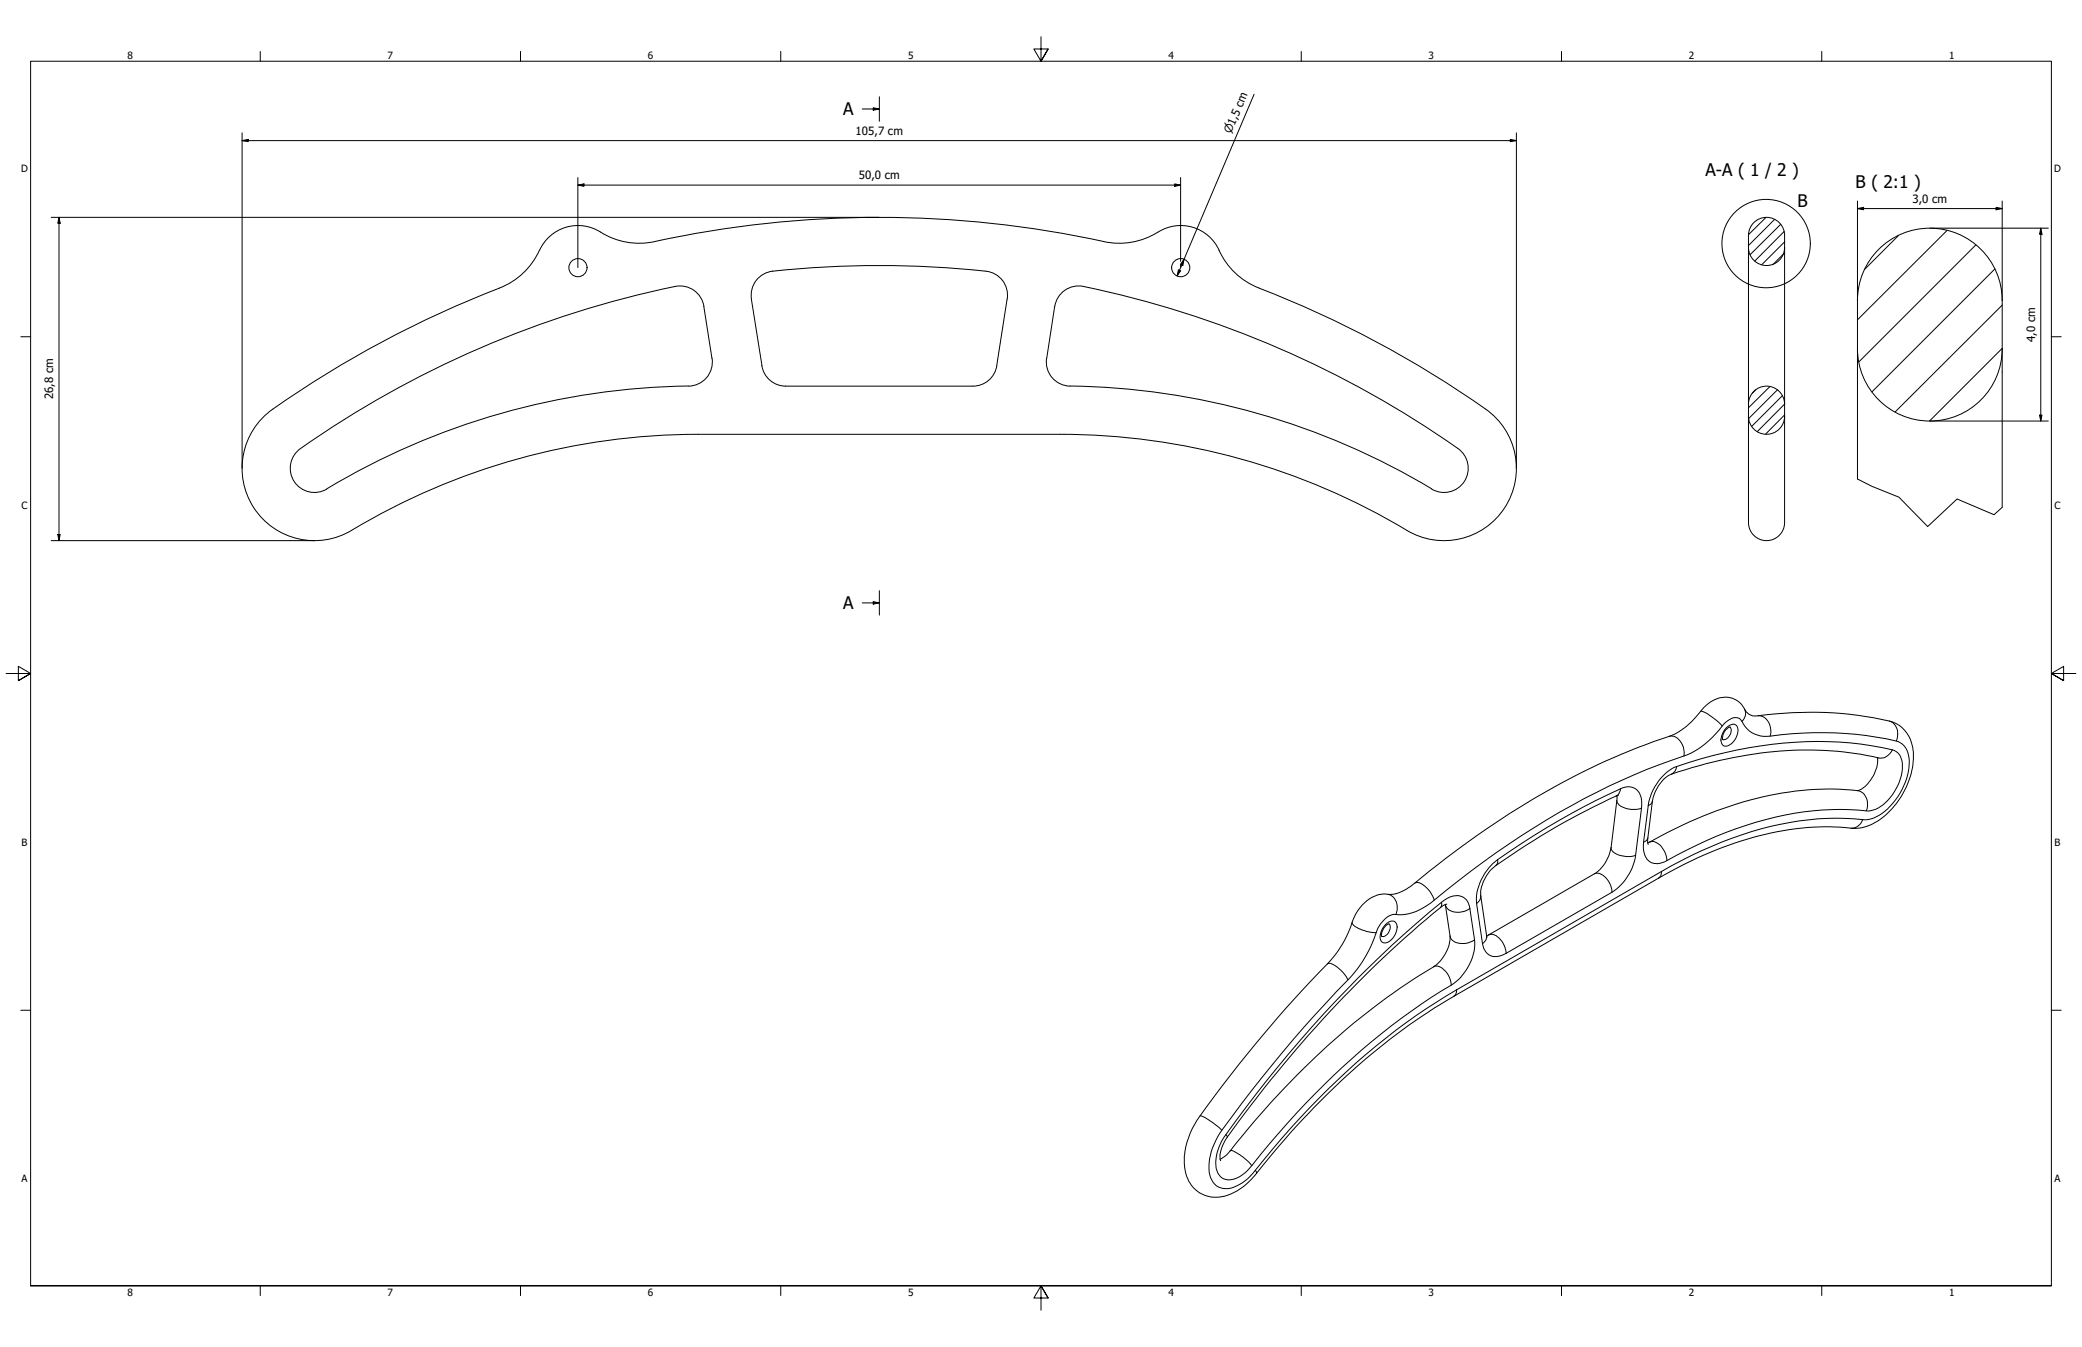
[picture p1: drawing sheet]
<svg xmlns="http://www.w3.org/2000/svg" width="864mm" height="559mm" viewBox="0 0 864 559" stroke-linecap="round" stroke-linejoin="round" font-family="sans-serif">
<!-- layer: Hatch (ISO) -->
<g fill="none" stroke="#000" stroke-width=".41">
<path d="M732.5 90.3l-7.2 7M736.1 91l-10.8 10.9M738.6 93l-12.7 12.7M740.1 96l-12.2 12.3M787.5 97.7l-14 14M807.6 95.6l-37.1 37.1M739.7 105.4l-4.3 4.3M740.2 100.3l-9.4 9.5M819.6 101.6l-48.5 48.5M827.4 111.6l-50.9 51M830.5 126.6l-44.5 44.3M830.5 144.5l-30.1 30.2"/>
<path d="M728.3 161.6l-1.4 1.6M734.1 160.4l-8.8 8.8M737.3 161.7l-11.9 11.9M739.4 164.1l-12.8 12.8M740.2 172.1l-7.8 8M740.2 167.6l-11.3 11.5"/>
</g>
<!-- layer: Visible (ANSI) -->
<g fill="none" stroke="#000" stroke-width=".41">
<path d="M480.3 96.3a30 30 0 0 1-22.4 3.9M480.4 96.3a17.5 17.5 0 0 1 25.3 7.6M207.2 119.5a433.5 433.5 0 0 0-95.8 51.5 30 30 0 0 0-5.5 40.5 30 30 0 0 0 40 8.5M223.8 103.8a30 30 0 0 1-16.6 15.7M271.5 100.2a437.4 437.4 0 0 1 186.4 0M271.5 100.2a30.4 30.4 0 0 1-23.5-4.6 17.5 17.5 0 0 0-24.2 8.3M320.5 112.5a10 10 0 0 0-8.8 11.5M408.9 112.5a417.4 417.4 0 0 0-88.4 0M408.9 112.5a10 10 0 0 1 8.9 11.5M505.6 103.8a30 30 0 0 0 16.6 15.7 435.1 435.1 0 0 1 95.8 51.5 30 30 0 0 1 5.5 40.5 30 30 0 0 1-40 8.5M291.9 127.1l3.4 21.6M292 127.1a10 10 0 0 0-12-8.3 416 416 0 0 0-156.3 68 10 10 0 0 0-1.3 13.4 10 10 0 0 0 13.2 2.7"/>
<path d="M311.7 124l4.4 27.7M417.7 124l-4.2 27.7a10 10 0 0 1-9.9 8.5M295.4 148.6a10 10 0 0 1-9.8 11.6M316 151.7a10 10 0 0 0 9.9 8.5h77.6M434.1 148.6a10 10 0 0 0 9.8 11.6M434.2 148.7l3.3-21.6a10 10 0 0 1 11.9-8.3 415.9 415.9 0 0 1 156.3 68 10 10 0 0 1 1.3 13.4 10 10 0 0 1-13.2 2.7M285.6 160.1a299.3 299.3 0 0 0-150 42.7M443.8 160.1a299.3 299.3 0 0 1 150 42.7M439.8 180.2a279.3 279.3 0 0 1 143.7 39.8M439.8 180.2h-150.2a279.3 279.3 0 0 0-143.7 39.8M717.5 301.6a4.9 4.9 0 0 0-2.9 5.2M778.8 314.3a14.7 14.7 0 0 1-8.1 13.7 130.9 130.9 0 0 0-64.2 10.5 225.8 225.8 0 0 0-23 11.2"/>
<path d="M779.3 314.5a145.6 145.6 0 0 0-68.8 1.6l-2.9 .7a84.4 84.4 0 0 0-16 5.2 16.7 16.7 0 0 0-6.2 10.5l-2 15.7 .3 2.1M670.7 330.1l-2.4 21.5a16.2 16.2 0 0 1-6.9 10.9l-44.8 25.8M671.3 329.9a271.9 271.9 0 0 0-52.8 30.9 15.7 15.7 0 0 0-4.3 10.6l2.6 17.5M565.1 375.3a12.5 12.5 0 0 1 12-4.3 17.5 17.5 0 0 0 9.7-4.6 345.4 345.4 0 0 1 92.5-56.3l6.5-2.4a35.8 35.8 0 0 0 11.3-4.6 42.8 42.8 0 0 0 9.9-9.8 10.5 10.5 0 0 1 15-1.5l.9 1.1a6 6 0 0 0 5.2 4.1 148.3 148.3 0 0 1 57.4 2.7 14.9 14.9 0 0 1 8.1 16.1 33.2 33.2 0 0 1-18.4 26.7 16.4 16.4 0 0 1-9.6 .8 120.4 120.4 0 0 0-56.5 10.4 185 185 0 0 0-21.2 10.6l-84.9 49a282.3 282.3 0 0 0-72.4 62l-4.7 5.7a64.1 64.1 0 0 1-9.6 10.8 17 17 0 0 1-16.9 3.9 14.1 14.1 0 0 1-8.2-14.1 33.6 33.6 0 0 1 6.6-18.6 587.5 587.5 0 0 1 55.2-65.9l3.7-5.2 2.9-5.7a27.6 27.6 0 0 1 5.5-10.9zM599.5 375.2l2 13.1a15.7 15.7 0 0 1-6.8 12.8 310.9 310.9 0 0 0-84.4 76.3 11.6 11.6 0 0 1-4.2 3.5M600.1 375.1l-1.2 .4a478.6 478.6 0 0 0-79.7 82.6l-10.1 13.6a11.9 11.9 0 0 0-2.8 9.8M576.2 383.3a4.9 4.9 0 0 0-3.1 5.2"/>
<circle cx="239.7" cy="111" r="3.8"/>
<circle cx="489.8" cy="111" r="3.8"/>
</g>
<!-- layer: Visible Narrow (ANSI) -->
<g fill="none" stroke="#000" stroke-width=".41">
<path d="M705.4 295.1a8.6 8.6 0 0 1 5.4 2.8l3.5 3.3M723.6 294.2l.3 .7a4.4 4.4 0 0 1-1.4 4.4M729.2 296.9a6.2 6.2 0 0 1 5 8.5M783.7 299.1a5.9 5.9 0 0 1 2.9 8.3M692.4 305.5a5.3 5.3 0 0 1 5.8 4.5l.4 1.8-.1 1.8M695.5 318l-.8 2-1.5 1.2M698.5 313.6a36.3 36.3 0 0 0 16.5-13.2 6.3 6.3 0 0 1 6.3-2.5l.5 .4a12.9 12.9 0 0 0 7.3 6.7l1.1 .3a24.6 24.6 0 0 0 8.7-.5 142 142 0 0 1 48.6 2.9 8.9 8.9 0 0 1 4.4 9.6 27.3 27.3 0 0 1-14.8 22.1l-1.2 .4a14.2 14.2 0 0 1-6.9-.1 126.8 126.8 0 0 0-59 11.4l-8.3 3.7-12.5 6.7M698.5 313.6a300.6 300.6 0 0 0-83.1 43.9l-15.4 11.7a47.9 47.9 0 0 1-11.1 8.2 19.3 19.3 0 0 1-11.2 2 12.8 12.8 0 0 0-7.6 9.5 50.6 50.6 0 0 1-11 17.6 532.1 532.1 0 0 0-54.1 65.2 21.9 21.9 0 0 0-2.8 16.9 7.2 7.2 0 0 0 10.5 3.5l2.4-1.3 3.5-2.9a327.3 327.3 0 0 1 73.1-69.5l12.5-7.8M715.6 302.4a3.7 3.7 0 0 1 4.5-1.6 5.6 5.6 0 0 1-1.4 7.3l-.6 .5a2.28 2.28 0 0 1-2.4 1 2.28 2.28 0 0 1-1.8-1.9l.2-2.2zM717.5 301.6a3.6 3.6 0 0 1-2.6 5.3l-.3-.1M784.9 311.1a6.1 6.1 0 0 1 4.2 6.8 21.5 21.5 0 0 1-11 17.8l-1.1 .3a10.6 10.6 0 0 1-6.4 0 125.5 125.5 0 0 0-54.5 9.3 284.1 284.1 0 0 0-26.7 12.6 5.5 5.5 0 0 1-7.7-5.1v-3.4M784.9 311.1a155.2 155.2 0 0 0-74.4 2.3l-5 1.4a62.9 62.9 0 0 0-12 4.1 22.7 22.7 0 0 0-9.8 15.3"/>
<path d="M784.9 311.1a5.5 5.5 0 0 1-5.6 3.4M670.6 332.1a4.5 4.5 0 0 0 4 3.3l3.8 .4 2.5-.5M672.2 327.2a5.8 5.8 0 0 1 6.2 0 5.8 5.8 0 0 1 2.6 5.7l-.1 2.4M672.2 327.2l-.6 1.9-1.2 1.1M672.2 327.2a319.3 319.3 0 0 0-51 29.4M680.9 335.3l-2.5 19.5M683.7 334.2l-2 15.2M685.4 332.5l-.7 1.2-1 .5M770.6 328a5.9 5.9 0 0 1 3.5 8.4M621.2 356.6a21.4 21.4 0 0 0-8.7 18.2M621.2 356.6v1.3l-.8 1.2M668.3 351.6a4.2 4.2 0 0 0 3.9 3.3l3.8 .4 2.4-.5"/>
<path d="M678.4 354.8a22.7 22.7 0 0 1-9.8 15.4M683.5 347.6l-.7 1.2-1.1 .6M684.3 349.3a4.6 4.6 0 0 1 5.4 2.7l1.3 2.5 .4 2.5M772.7 340a5.1 5.1 0 0 1-4.9 3.6M575.6 371a5.9 5.9 0 0 1 3.4 8.4M586.8 366.4a4.2 4.2 0 0 1 4.8 1.7l1.8 2.2 1.5 3.2M597.9 374.3l.1 1.1-.5 1.1M599.5 375.3a5.5 5.5 0 0 0 6.8 3l1.9-.5 1.5-.9M609.7 376.9a5.7 5.7 0 0 0-8.8-4.5l-1 .5a475.6 475.6 0 0 0-82.8 86.2l-4.4 5.7a47 47 0 0 0-6.5 9.7 15.2 15.2 0 0 0-1.1 12.1 5.7 5.7 0 0 0 8.1 2l4.2-3a333.4 333.4 0 0 1 76.3-71.8l8.3-5.1a21.5 21.5 0 0 0 9.6-18.8M609.7 376.9l1.9 13M612.5 374.8l2.4 16.7M614.2 371.4l-.3 1.8-1.4 1.6"/>
<path d="M661.4 362.5a5.5 5.5 0 0 1 6 3.4l1 2.6 .2 1.7M668.6 370.2l-43.8 25.3M689.2 361.5a2.87 2.87 0 0 1-1.3 2.8M689.2 361.5l-85 49.1M550.6 399.9a4.1 4.1 0 0 1 4.2 1.4 14.8 14.8 0 0 1 4.3 5.2M560.8 382.7a4.5 4.5 0 0 0 3.5 2.8 17.1 17.1 0 0 0 6.5 1.4M574.8 383.5a2.62 2.62 0 0 1 4.5-.2 6.6 6.6 0 0 1-5.1 7.9 2.7 2.7 0 0 1-1.5-4l1-2.4zM576.2 383.3a3.7 3.7 0 0 1-2.7 5.2h-.4M601.5 388.3a4.8 4.8 0 0 0 5.7 3.1l2-.3 2.4-1.2M614.9 391.5a5.7 5.7 0 0 0 8.8 4.5l1.1-.5M616.6 388.1l-.2 1.8-1.5 1.6M617.5 387.9a4.7 4.7 0 0 1 5.5 2.6l1.2 2.5 .6 2.5"/>
<path d="M594.7 401.1a4.2 4.2 0 0 1 4.9 1.8l1.5 2.4 .9 3.4M604.2 410.6l-.4 2-.8 .7M497.8 463a23.5 23.5 0 0 1 9 5.9M508.5 470.7l.6 1M510.3 477.4l.2-.1a18.6 18.6 0 0 1 8.8 6.2M520.7 485.5l.5 1.2"/>
</g>
<!-- layer: Visible (ISO) -->
<g fill="none" stroke="#000" stroke-width=".41">
<path d="M725.3 102.7a7.5 7.5 0 0 0 7.4 7.5 7.5 7.5 0 0 0 7.5-7.5M770.5 124.7v74M770.5 124.7a30 30 0 0 1 30-30 30 30 0 0 1 30 30M830.5 124.7v85.8M770.5 144.7a30 30 0 0 0 30 30 30 30 0 0 0 30-30M725.3 167.7a7.5 7.5 0 0 1 7.4-7.5 7.5 7.5 0 0 1 7.5 7.5M725.3 172.7a7.5 7.5 0 0 0 7.4 7.5 7.5 7.5 0 0 0 7.5-7.5M725.3 167.6v-69.9a7.5 7.5 0 0 1 7.4-7.5 7.5 7.5 0 0 1 7.5 7.5v69.9M725.3 172.6v44.1M725.3 167.6v5M740.2 172.6v44.1M740.2 167.6v5"/>
<path d="M725.3 216.8a7.5 7.5 0 0 0 7.4 7.5 7.5 7.5 0 0 0 7.5-7.5"/>
</g>
<!-- layer: Break Line (ISO) -->
<path d="M770.5 198.7l6 3.1 11.2 4.4 11.9 12.2 12.2-11.4 15.3 6.5 3.4-3" fill="none" stroke="#000" stroke-width=".41"/>
<!-- layer: Section Line (ISO) -->
<path d="M357.6 45.2h7.1M362.2 44.7l2.5 .5-2.5 .5zM364.7 40.1v10.2M357.6 250.1h7.1M362.2 249.6l2.5 .5-2.5 .5zM364.7 245v10.2" fill="none" stroke="#000" stroke-width=".41"/>
<path d="M362.2 44.7l2.5 .5-2.5 .5zM362.2 249.6l2.5 .5-2.5 .5z" fill="#000"/>
<!-- layer: Detail Boundary (ISO) -->
<circle cx="732.6" cy="101" r="18.3" fill="none" stroke="#000" stroke-width=".41"/>
<!-- layer: Border (ANSI) -->
<g fill="none" stroke="#000" stroke-width=".41">
<path d="M431.8 15.2v10.2l-3-5.1h6l-3 5.1 3-5.1M107.9 21.3v4.1M215.9 21.3v4.1M323.8 21.3v4.1M539.8 21.3v4.1M647.7 21.3v4.1M755.6 21.3v4.1M8.6 139.7h4.1M850.9 139.7h4.1M2.5 279.4h10.2l-5.1-3v6l5.1-3-5.1 3M861.1 279.4h-10.2l5.1-3v6l-5.1-3 5.1 3M8.6 419.1h4.1"/>
<path d="M850.9 419.1h4.1M12.7 533.4v-508h838.2v508h-838.2h838.2M107.9 533.4v4.1M215.9 533.4v4.1M323.8 533.4v4.1M434.8 538.5l-3-5.1 3 5.1h-6l3-5.1v10.2M539.8 533.4v4.1M647.7 533.4v4.1M755.6 533.4v4.1"/>
</g>
<!-- layer: Dimension (ISO) -->
<g fill="none" stroke="#000" stroke-width=".41">
<path d="M520.2 39.1l-31.9 75.4M100.4 58.3l2.6-.5v1zM100.4 58.3h528.6M100.4 55.1v139.2M626.4 57.8l2.6 .5-2.6 .5zM629 55.1v139.2M239.7 76.8l2.5-.5v1zM239.7 76.8h250M239.7 73.7v37.3M487.3 76.3l2.4 .5-2.4 .5zM489.7 73.7v34.8M21.3 90.2h343.4"/>
<path d="M24.5 90.2l.5 2.4h-1zM24.5 90.2v134.1M770.5 86.5l2.5-.5v1zM770.5 86.5h60M770.5 83.4v41.3M800.5 94.7h49.1M828 86l2.5 .5-2.5 .5zM830.5 83.4v41.3M846.5 94.7l.5 2.5h-1zM846.5 94.7v80M488.8 112l.9 .4-1.4 2.1zM489.7 109.6v1.4"/>
<path d="M491.2 107.5l-.6 2.6-.9-.5zM800.5 174.7h49.1M846 172.2h1l-.5 2.5zM21.3 224.3h109.2M24 221.7h1l-.5 2.6z"/>
</g>
<path d="M100.4 58.3l2.6-.5v1zM626.4 57.8l2.6 .5-2.6 .5zM239.7 76.8l2.5-.5v1zM487.3 76.3l2.4 .5-2.4 .5zM24.5 90.2l.5 2.4h-1zM770.5 86.5l2.5-.5v1zM828 86l2.5 .5-2.5 .5zM846.5 94.7l.5 2.5h-1zM488.8 112l.9 .4-1.4 2.1zM491.2 107.5l-.6 2.6-.9-.5zM846 172.2h1l-.5 2.5zM24 221.7h1l-.5 2.6z" fill="#000"/>
<g font-size="7.2">
<text x="349.7" y="47.8">A</text>
<text x="707.4" y="73.2">A-A ( 1 / 2 )</text>
<text x="769.7" y="77.8">B ( 2:1 )</text>
<text x="745.7" y="86">B</text>
<text x="349.7" y="252.7">A</text>
</g>
<g font-size="4.7">
<text x="354.8" y="55.9">105,7 cm</text>
<text x="356.2" y="74.4">50,0 cm</text>
<text x="793.2" y="84.2">3,0 cm</text>
<text x="844.1" y="141.9" transform="rotate(-90 844.1 141.9)">4,0 cm</text>
<text x="22" y="165.7" transform="rotate(-90 22 165.7)">26,8 cm</text>
</g>
<text font-size="4.6" x="510.5" y="55.8" transform="rotate(-67 510.5 55.8)">⌀1,5 cm</text>
<g font-size="4.1">
<text x="52.8" y="24.4">8</text>
<text x="160.8" y="24.4">7</text>
<text x="268.7" y="24.4">6</text>
<text x="376.7" y="24.4">5</text>
<text x="484.6" y="24.4">4</text>
<text x="592.6" y="24.4">3</text>
<text x="700.5" y="24.4">2</text>
<text x="808.5" y="24.4">1</text>
<text x="8.7" y="71.4">D</text>
<text x="852" y="71.4">D</text>
<text x="8.9" y="211.1">C</text>
<text x="852.2" y="211.1">C</text>
<text x="8.9" y="350.8">B</text>
<text x="852.2" y="350.8">B</text>
<text x="8.9" y="490.5">A</text>
<text x="852.2" y="490.5">A</text>
<text x="52.8" y="537.5">8</text>
<text x="160.8" y="537.5">7</text>
<text x="268.7" y="537.5">6</text>
<text x="376.7" y="537.5">5</text>
<text x="484.6" y="537.5">4</text>
<text x="592.6" y="537.5">3</text>
<text x="700.5" y="537.5">2</text>
<text x="808.5" y="537.5">1</text>
</g>
</svg>
